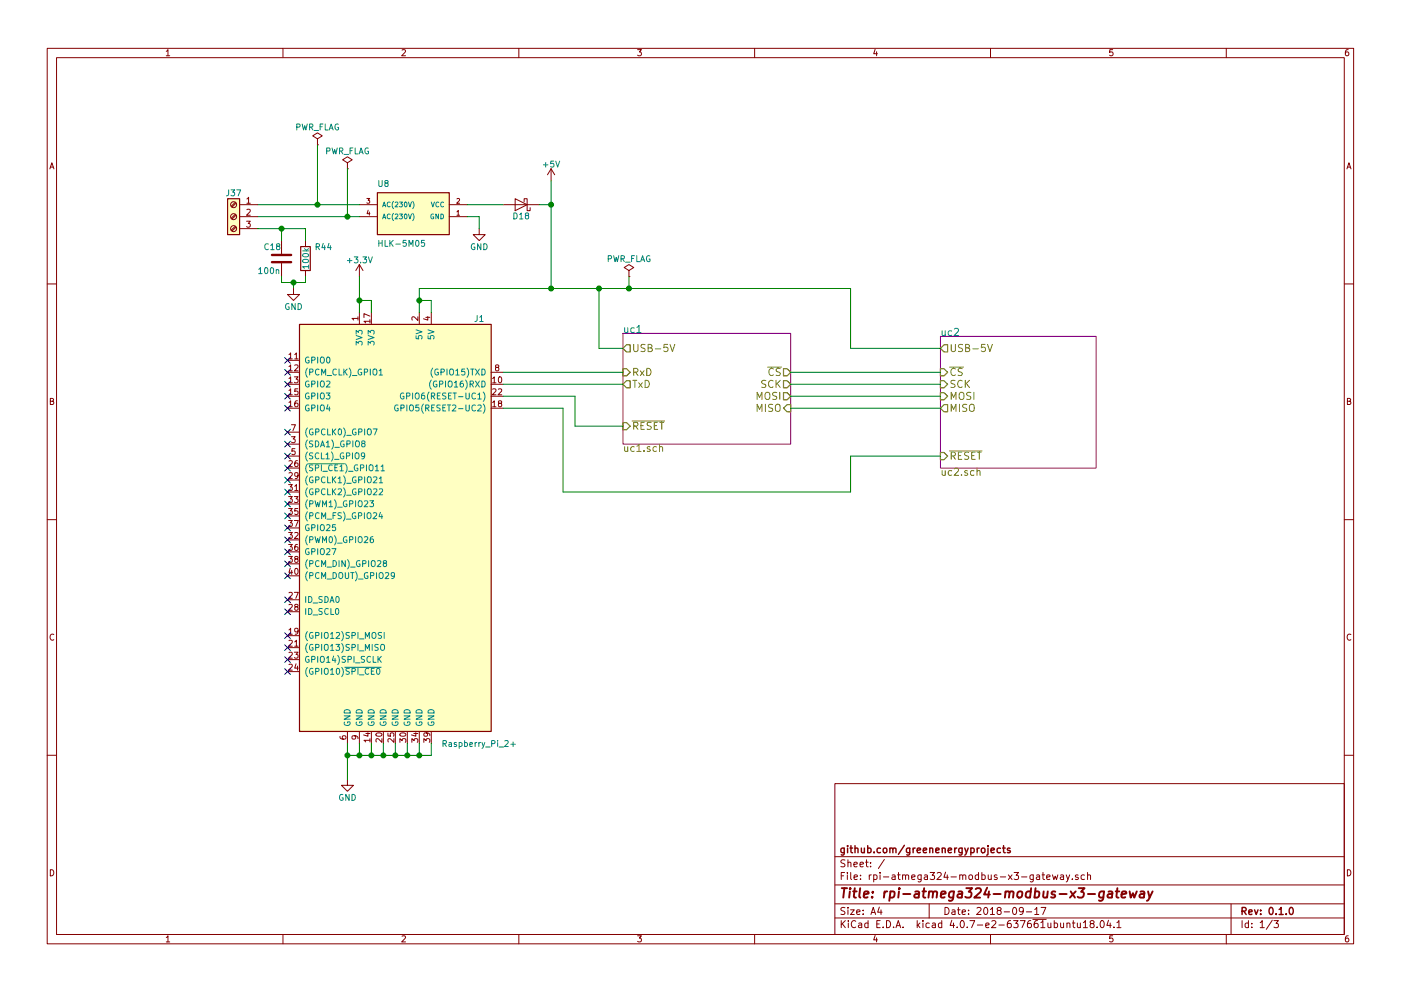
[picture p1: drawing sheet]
EESchema Schematic File Version 2
LIBS:rpi-atmega324-modbus-x3-gateway-rescue
LIBS:power
LIBS:device
LIBS:switches
LIBS:relays
LIBS:motors
LIBS:transistors
LIBS:conn
LIBS:linear
LIBS:regul
LIBS:74xx
LIBS:cmos4000
LIBS:adc-dac
LIBS:memory
LIBS:xilinx
LIBS:microcontrollers
LIBS:dsp
LIBS:microchip
LIBS:analog_switches
LIBS:motorola
LIBS:texas
LIBS:intel
LIBS:audio
LIBS:interface
LIBS:digital-audio
LIBS:philips
LIBS:display
LIBS:cypress
LIBS:siliconi
LIBS:opto
LIBS:atmel
LIBS:contrib
LIBS:valves
LIBS:import2
LIBS:rpi-atmega324-modbus-x3-gateway-cache
EELAYER 25 0
EELAYER END
$Descr A4 11693 8268
encoding utf-8
Sheet 1 3
Title "rpi-atmega324-modbus-x3-gateway"
Date "2018-09-17"
Rev "0.1.0"
Comp "github.com/greenenergyprojects"
Comment1 ""
Comment2 ""
Comment3 ""
Comment4 ""
$EndDescr
$Comp
L Raspberry_Pi_2+ J1
U 1 1
P 3300 3100
F 0 "J1" H 4000 3550 50  0000 C CNN
F 1 "Raspberry_Pi_2+" H 4000 0   50  0000 C CNN
F 2 "Project: Raspberry-PI" H 2450 -1650 50  0001 C CNN
F 3 "" H 3300 2000 50  0001 C CNN
	1    3300 3100
	1    0    0    -1  
$EndComp
$Sheet
S 5200 2775 1400 925 
U 5B8BFAA6
F0 "uc1" 60
F1 "uc1.sch" 60
F2 "RxD" I L 5200 3100 60 
F3 "TxD" O L 5200 3200 60 
F4 "~CS~" O R 6600 3100 60 
F5 "SCK" O R 6600 3200 60 
F6 "MOSI" O R 6600 3300 60 
F7 "MISO" I R 6600 3400 60 
F8 "~RESET~" I L 5200 3550 60 
F9 "USB-5V" O L 5200 2900 60 
$EndSheet
$Sheet
S 7850 2800 1300 1100
U 5B8BFAAA
F0 "uc2" 60
F1 "uc2.sch" 60
F2 "~RESET~" I L 7850 3800 60 
F3 "~CS~" I L 7850 3100 60 
F4 "SCK" I L 7850 3200 60 
F5 "MOSI" I L 7850 3300 60 
F6 "MISO" O L 7850 3400 60 
F7 "USB-5V" O L 7850 2900 60 
$EndSheet
$Comp
L +3.3V #PWR01
U 1 1
P 3000 2300
F 0 "#PWR01" H 3000 2150 50  0001 C CNN
F 1 "+3.3V" H 3000 2440 50  0000 C CNN
F 2 "" H 3000 2300 50  0001 C CNN
F 3 "" H 3000 2300 50  0001 C CNN
	1    3000 2300
	1    0    0    -1  
$EndComp
$Comp
L +5V #PWR02
U 1 1
P 4600 1500
F 0 "#PWR02" H 4600 1350 50  0001 C CNN
F 1 "+5V" H 4600 1640 50  0000 C CNN
F 2 "" H 4600 1500 50  0001 C CNN
F 3 "" H 4600 1500 50  0001 C CNN
	1    4600 1500
	1    0    0    -1  
$EndComp
$Comp
L GND #PWR03
U 1 1
P 2900 6500
F 0 "#PWR03" H 2900 6250 50  0001 C CNN
F 1 "GND" H 2900 6350 50  0000 C CNN
F 2 "" H 2900 6500 50  0001 C CNN
F 3 "" H 2900 6500 50  0001 C CNN
	1    2900 6500
	1    0    0    -1  
$EndComp
Wire Wire Line
	3000 2300 3000 2600
NoConn ~ 2400 3000
NoConn ~ 2400 3100
NoConn ~ 2400 3200
NoConn ~ 2400 3300
NoConn ~ 2400 3400
NoConn ~ 2400 3600
NoConn ~ 2400 3700
NoConn ~ 2400 3800
NoConn ~ 2400 3900
NoConn ~ 2400 4000
NoConn ~ 2400 4100
NoConn ~ 2400 4200
NoConn ~ 2400 4300
NoConn ~ 2400 4400
NoConn ~ 2400 4500
NoConn ~ 2400 4600
NoConn ~ 2400 4700
NoConn ~ 2400 4800
Wire Wire Line
	4200 3100 5200 3100
Wire Wire Line
	5200 3200 4200 3200
NoConn ~ 2400 5000
NoConn ~ 2400 5100
NoConn ~ 2400 5300
NoConn ~ 2400 5400
NoConn ~ 2400 5500
NoConn ~ 2400 5600
Wire Wire Line
	2900 6300 3600 6300
Wire Wire Line
	3600 6300 3600 6200
Connection ~ 2900 6300
Wire Wire Line
	6600 3100 7850 3100
Wire Wire Line
	7850 3200 6600 3200
Wire Wire Line
	7850 3300 6600 3300
Wire Wire Line
	7850 3400 6600 3400
Wire Wire Line
	4200 3400 4700 3400
Wire Wire Line
	4700 3400 4700 4100
Wire Wire Line
	4700 4100 7100 4100
Wire Wire Line
	7100 4100 7100 3800
Wire Wire Line
	7100 3800 7850 3800
Wire Wire Line
	5000 2400 5000 2900
Wire Wire Line
	5000 2900 5200 2900
Wire Wire Line
	7100 2400 7100 2900
Wire Wire Line
	7100 2900 7850 2900
Connection ~ 5000 2400
Connection ~ 4600 2400
Wire Wire Line
	3500 2400 3500 2600
$Comp
L PWR_FLAG #FLG04
U 1 1
P 5250 2300
F 0 "#FLG04" H 5250 2375 50  0001 C CNN
F 1 "PWR_FLAG" H 5250 2450 50  0000 C CNN
F 2 "" H 5250 2300 50  0001 C CNN
F 3 "" H 5250 2300 50  0001 C CNN
	1    5250 2300
	1    0    0    -1  
$EndComp
Wire Wire Line
	5250 2400 5250 2300
Connection ~ 5250 2400
Wire Wire Line
	3500 2400 7100 2400
$Comp
L HLK-PM01 U8
U 1 1
P 3900 1800
F 0 "U8" H 3150 2050 50  0000 L BNN
F 1 "HLK-5M05" H 3150 1550 50  0000 L BNN
F 2 "Project:HLK_5M05" H 3450 1700 50  0001 C CIN
F 3 "" H 3450 1500 50  0001 C CNN
	1    3900 1800
	1    0    0    -1  
$EndComp
Wire Wire Line
	2150 1700 3000 1700
Wire Wire Line
	2150 1800 3000 1800
$Comp
L GND #PWR05
U 1 1
P 4000 1900
F 0 "#PWR05" H 4000 1650 50  0001 C CNN
F 1 "GND" H 4000 1750 50  0000 C CNN
F 2 "" H 4000 1900 50  0001 C CNN
F 3 "" H 4000 1900 50  0001 C CNN
	1    4000 1900
	1    0    0    -1  
$EndComp
$Comp
L D_Schottky D18
U 1 1
P 4350 1700
F 0 "D18" H 4350 1800 50  0000 C CNN
F 1 "D_Schottky" H 4350 1600 50  0001 C CNN
F 2 "Diodes_SMD:D_2114" H 4350 1700 50  0001 C CNN
F 3 "" H 4350 1700 50  0001 C CNN
	1    4350 1700
	-1   0    0    1   
$EndComp
Wire Wire Line
	3900 1700 4200 1700
Wire Wire Line
	4500 1700 4600 1700
Wire Wire Line
	4600 1500 4600 2400
Connection ~ 4600 1700
$Comp
L PWR_FLAG #FLG06
U 1 1
P 2900 1400
F 0 "#FLG06" H 2900 1475 50  0001 C CNN
F 1 "PWR_FLAG" H 2900 1550 50  0000 C CNN
F 2 "" H 2900 1400 50  0001 C CNN
F 3 "" H 2900 1400 50  0001 C CNN
	1    2900 1400
	1    0    0    -1  
$EndComp
$Comp
L PWR_FLAG #FLG07
U 1 1
P 2650 1200
F 0 "#FLG07" H 2650 1275 50  0001 C CNN
F 1 "PWR_FLAG" H 2650 1350 50  0000 C CNN
F 2 "" H 2650 1200 50  0001 C CNN
F 3 "" H 2650 1200 50  0001 C CNN
	1    2650 1200
	1    0    0    -1  
$EndComp
Wire Wire Line
	2650 1200 2650 1700
Connection ~ 2650 1700
Wire Wire Line
	2900 1400 2900 1800
Connection ~ 2900 1800
Wire Wire Line
	4000 1900 4000 1800
Wire Wire Line
	4000 1800 3900 1800
Wire Wire Line
	2900 6200 2900 6500
Wire Wire Line
	3000 6300 3000 6200
Connection ~ 3000 6300
$Comp
L Screw_Terminal_01x03 J37
U 1 1
P 1950 1800
F 0 "J37" H 1950 2000 50  0000 C CNN
F 1 "Screw_Terminal_01x03" H 1950 1600 50  0001 C CNN
F 2 "Project:Terminalblock-3x-5mm" H 1950 1800 50  0001 C CNN
F 3 "" H 1950 1800 50  0001 C CNN
	1    1950 1800
	-1   0    0    -1  
$EndComp
$Comp
L R R44
U 1 1
P 2550 2150
F 0 "R44" H 2700 2250 50  0000 C CNN
F 1 "100k" V 2550 2150 50  0000 C CNN
F 2 "Resistors_SMD:R_1206_HandSoldering" V 2480 2150 50  0001 C CNN
F 3 "" H 2550 2150 50  0001 C CNN
	1    2550 2150
	1    0    0    -1  
$EndComp
$Comp
L C C18
U 1 1
P 2350 2150
F 0 "C18" H 2200 2250 50  0000 L CNN
F 1 "100n" H 2150 2050 50  0000 L CNN
F 2 "Capacitors_SMD:C_1206_HandSoldering" H 2388 2000 50  0001 C CNN
F 3 "" H 2350 2150 50  0001 C CNN
	1    2350 2150
	1    0    0    -1  
$EndComp
Wire Wire Line
	2350 2300 2350 2350
Wire Wire Line
	2350 2350 2550 2350
Wire Wire Line
	2550 2350 2550 2300
Wire Wire Line
	2450 2400 2450 2350
Connection ~ 2450 2350
Wire Wire Line
	2150 1900 2550 1900
Wire Wire Line
	2550 1900 2550 2000
Wire Wire Line
	2350 1900 2350 2000
Connection ~ 2350 1900
Wire Wire Line
	4800 3550 5200 3550
Wire Wire Line
	4800 3300 4800 3550
Wire Wire Line
	4200 3300 4800 3300
Wire Wire Line
	3100 6300 3100 6200
Connection ~ 3100 6300
Wire Wire Line
	3200 6300 3200 6200
Connection ~ 3200 6300
Wire Wire Line
	3300 6300 3300 6200
Connection ~ 3300 6300
Wire Wire Line
	3400 6300 3400 6200
Connection ~ 3400 6300
Wire Wire Line
	3500 6300 3500 6200
Connection ~ 3500 6300
Wire Wire Line
	3100 2600 3100 2500
Wire Wire Line
	3100 2500 3000 2500
Connection ~ 3000 2500
Wire Wire Line
	3600 2500 3500 2500
Connection ~ 3500 2500
Wire Wire Line
	3600 2600 3600 2500
$Comp
L GND #PWR08
U 1 1
P 2450 2400
F 0 "#PWR08" H 2450 2150 50  0001 C CNN
F 1 "GND" H 2450 2250 50  0000 C CNN
F 2 "" H 2450 2400 50  0001 C CNN
F 3 "" H 2450 2400 50  0001 C CNN
	1    2450 2400
	1    0    0    -1  
$EndComp
$EndSCHEMATC
